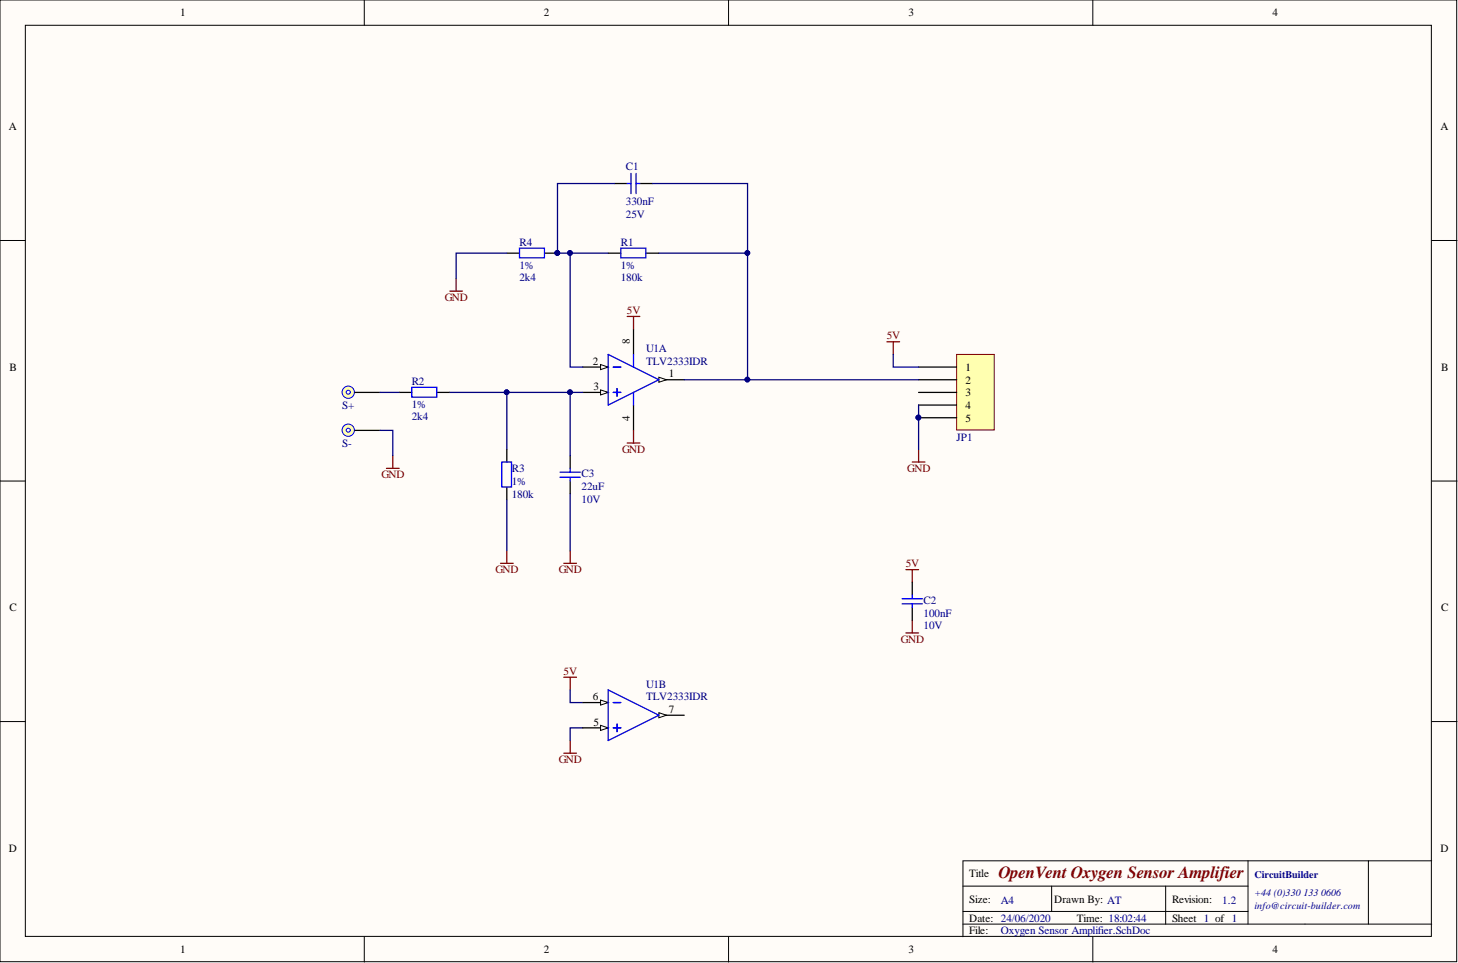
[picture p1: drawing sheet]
<svg xmlns="http://www.w3.org/2000/svg" width="292mm" height="193mm" viewBox="0 0 292 193" stroke-linecap="round" stroke-linejoin="round" font-family="sans-serif">
<g fill="#fffcf8" stroke="#000" stroke-width=".2">
<path d="M0 0h291.8v192.7h-291.8z"/>
<path d="M5.1 5.1h281.7v182.5h-281.7z"/>
</g>
<g fill="none" stroke="#000" stroke-width=".2">
<path d="M73 0v5.1M146 0v5.1M218.9 0v5.1M0 48.2h5.1M286.8 48.2h5.1M0 96.4h5.1M286.8 96.4h5.1M0 144.6h5.1M286.8 144.6h5.1M192.9 177.6h57.1M210.7 177.6v5M233.5 177.6v7.6"/>
<path d="M250 172.5v12.7M274.1 172.5h-81.2v15.2M286.8 172.5h-12.7v12.7M73 187.7v5.1M146 187.7v5.1M192.9 185.2h93.9M192.9 182.6h57.1M218.9 187.7v5.1"/>
</g>
<path d="M116.8 73.6h5" fill="none" stroke="#000" stroke-width=".25"/>
<path d="M120.3 73.1l1.5 .5-1.5 .5z" fill="#fffcf8"/>
<path d="M120.3 73.1l1.5 .5-1.5 .5z" fill="none" stroke="#000" stroke-width=".2"/>
<path d="M116.8 78.6h5" fill="none" stroke="#000" stroke-width=".25"/>
<path d="M120.3 78.1l1.5 .5-1.5 .5z" fill="#fffcf8"/>
<path d="M120.3 78.1l1.5 .5-1.5 .5z" fill="none" stroke="#000" stroke-width=".2"/>
<path d="M132 76.1h5.1" fill="none" stroke="#000" stroke-width=".25"/>
<path d="M132 75.6l1.5 .5-1.5 .5z" fill="#fffcf8"/>
<path d="M132 75.6l1.5 .5-1.5 .5z" fill="none" stroke="#000" stroke-width=".2"/>
<path d="M101.5 50.7h2.6M109.2 50.7h2.5M126.9 65.9v5.1M126.9 81.2v5" fill="none" stroke="#000" stroke-width=".25"/>
<path d="M104.1 49.7h5v2h-5zM121.8 71l10.2 5.1-10.2 5.1zM122.9 73.6h1.5M122.9 78.6h1.5M123.6 77.9v1.5M126.9 71v2.6M126.9 78.6v2.6" fill="none" stroke="#00f" stroke-width=".25"/>
<path d="M113 150.9h2.5M114.2 148.4v2.5" fill="none" stroke="#800000" stroke-width=".25"/>
<circle cx="111.7" cy="50.7" r=".47" fill="#000080" stroke="#000080" stroke-width=".2"/>
<path d="M191.6 71h7.6v15.2h-7.6z" fill="#ffffb0" stroke="#800000" stroke-width=".2"/>
<path d="M184 73.6h7.6M184 76.1h7.6M184 78.6h7.6M184 81.2h7.6M184 83.7h7.6" fill="none" stroke="#000" stroke-width=".25"/>
<circle cx="184" cy="83.7" r=".47" fill="#000080" stroke="#000080" stroke-width=".2"/>
<g fill="none" stroke="#800000" stroke-width=".25">
<path d="M90.1 58.3h2.6M91.4 55.8v2.5M125.7 63.4h2.5M126.9 63.4v2.5M177.7 68.5h2.5M179 68.5v2.5M125.7 88.8h2.5M126.9 86.2v2.6M182.8 92.6h2.5M184 90v2.6M181.5 114.1h2.5M182.8 114.1v2.6"/>
<path d="M113 135.7h2.5M114.2 135.7v2.5M181.5 126.8h2.5M182.8 124.3v2.5"/>
</g>
<circle cx="69.8" cy="78.6" r="1.23" fill="#ffffb0" stroke="#00f" stroke-width=".2"/>
<path d="M71.1 78.6h5.1" fill="none" stroke="#000" stroke-width=".25"/>
<circle cx="69.8" cy="78.6" r=".41" fill="#fff" stroke="#00f" stroke-width=".2"/>
<circle cx="69.8" cy="86.2" r="1.23" fill="#ffffb0" stroke="#00f" stroke-width=".2"/>
<path d="M71.1 86.2h5.1" fill="none" stroke="#000" stroke-width=".25"/>
<circle cx="69.8" cy="86.2" r=".41" fill="#fff" stroke="#00f" stroke-width=".2"/>
<path d="M77.4 93.9h2.6M78.7 91.3v2.6M100.3 112.9h2.5M101.5 110.3v2.6M113 112.9h2.5M114.2 110.3v2.6" fill="none" stroke="#800000" stroke-width=".25"/>
<g fill="none" stroke="#000" stroke-width=".25">
<path d="M123.1 36.8h2.6M128.2 36.8h2.5M121.8 50.7h2.6M129.5 50.7h2.5M80 78.6h2.5M87.6 78.6h2.5M101.5 90v2.6M101.5 97.7v2.5M114.2 91.3v2.6M114.2 96.4v2.5M182.8 116.7v2.5M182.8 121.8v2.5"/>
<path d="M116.8 140.8h5"/>
</g>
<g fill="none" stroke="#00f" stroke-width=".25">
<path d="M125.7 36.8h.7M126.4 34.7v4.1M127.4 34.7v4.1M127.4 36.8h.8M124.4 49.7h5v2h-5zM82.5 77.6h5v2h-5zM100.5 92.6h2v5h-2zM112.2 95.6h4.1M112.2 94.6h4.1M114.2 93.9v.7M114.2 95.6v.8M180.7 120h4.1"/>
<path d="M182.8 119.2v.8M180.7 121h4.1M182.8 121v.8"/>
</g>
<g fill="none" stroke="#000080" stroke-width=".25">
<path d="M123.1 36.8h-11.4v13.9h10.1M130.7 36.8h19.1v13.9M101.5 50.7h-10.1v5.1M114.2 50.7v22.9h2.6M132 50.7h17.8v25.4M76.2 78.6h3.8M90.1 78.6h26.7M101.5 78.6v11.4M114.2 78.6v12.7M137.1 76.1h46.9M179 71v2.6h5M76.2 86.2h2.5v5.1"/>
<path d="M114.2 98.9v11.4M184 81.2v8.8M101.5 100.2v10.1M114.2 138.2v2.6h2.6M116.8 145.9h-2.6v2.5"/>
</g>
<g fill="#000080" stroke="#000080" stroke-width=".2">
<circle cx="184" cy="83.7" r=".47"/>
<circle cx="149.7" cy="76.1" r=".47"/>
<circle cx="149.7" cy="50.7" r=".47"/>
<circle cx="114.2" cy="50.7" r=".47"/>
<circle cx="114.2" cy="78.6" r=".47"/>
<circle cx="101.5" cy="78.6" r=".47"/>
<circle cx="111.7" cy="50.7" r=".47"/>
</g>
<path d="M120.3 140.3l1.5 .5-1.5 .5z" fill="#fffcf8"/>
<path d="M120.3 140.3l1.5 .5-1.5 .5z" fill="none" stroke="#000" stroke-width=".2"/>
<path d="M116.8 145.9h5" fill="none" stroke="#000" stroke-width=".25"/>
<path d="M120.3 145.3l1.5 .6-1.5 .5z" fill="#fffcf8"/>
<path d="M120.3 145.3l1.5 .6-1.5 .5z" fill="none" stroke="#000" stroke-width=".2"/>
<path d="M132 143.3h5.1" fill="none" stroke="#000" stroke-width=".25"/>
<path d="M132 142.8l1.5 .5-1.5 .5z" fill="#fffcf8"/>
<path d="M132 142.8l1.5 .5-1.5 .5z" fill="none" stroke="#000" stroke-width=".2"/>
<path d="M121.8 138.2l10.2 5.1-10.2 5.1zM122.9 140.8h1.5M122.9 145.9h1.5M123.6 145.1v1.5" fill="none" stroke="#00f" stroke-width=".25"/>
<text font-size="3.4" fill="#800000" x="200" y="175.9">OpenVent Oxygen Sensor Amplifier</text>
<g font-size="2.2">
<text x="36.1" y="3.3">1</text>
<text x="108.9" y="3.3">2</text>
<text x="182" y="3.3">3</text>
<text x="254.9" y="3.3">4</text>
<text x="1.8" y="26.1">A</text>
<text x="288.6" y="26.1">A</text>
<text x="126.2" y="69" transform="rotate(-90 126.2 69)">8</text>
<text x="1.9" y="74.3">B</text>
<text x="118.8" y="73.1">2</text>
<text x="134" y="75.6">1</text>
<text x="193.4" y="74.4">1</text>
<text x="193.4" y="76.9">2</text>
<text x="288.7" y="74.3">B</text>
<text x="118.9" y="78.2">3</text>
<text x="193.4" y="79.4">3</text>
<text x="193.4" y="82">4</text>
<text x="126.2" y="84.3" transform="rotate(-90 126.2 84.3)">4</text>
<text x="193.4" y="84.5">5</text>
<text x="1.9" y="122.5">C</text>
<text x="288.7" y="122.5">C</text>
<text x="118.8" y="140.3">6</text>
<text x="134" y="142.8">7</text>
<text x="118.9" y="145.4">5</text>
<text x="1.8" y="170.7">D</text>
<text x="288.6" y="170.7">D</text>
<text x="194.2" y="175.8">Title</text>
<text x="194.2" y="180.9">Size:</text>
<text x="194.2" y="184.7">Date: 24/06/2020</text>
<text x="211.2" y="181">Drawn By: AT</text>
<text x="215.8" y="184.7">Time: 18:02:44</text>
<text x="234.8" y="180.9">Revision:</text>
<text x="234.8" y="184.7">Sheet 1 of 1</text>
<text x="36.1" y="191">1</text>
<text x="108.9" y="191">2</text>
<text x="182" y="191">3</text>
<text x="194.2" y="187.2">File:</text>
<text x="254.9" y="191">4</text>
</g>
<g font-size="2.2" fill="#000080">
<text x="125.4" y="34">C1</text>
<text x="125.4" y="41.1">330nF</text>
<text x="125.4" y="43.7">25V</text>
<text x="104.1" y="53.8">1%</text>
<text x="104.1" y="49.2">R4</text>
<text x="124.4" y="53.8">1%</text>
<text x="124.4" y="49.2">R1</text>
<text x="104.1" y="56.3">2k4</text>
<text x="124.4" y="56.3">180k</text>
<text x="129.5" y="70.6">U1A</text>
<text x="82.5" y="77.1">R2</text>
<text x="129.5" y="73.1">TLV2333IDR</text>
<text x="68.5" y="82">S+</text>
<text x="82.5" y="81.7">1%</text>
<text x="68.5" y="89.6">S-</text>
<text x="82.5" y="84.2">2k4</text>
<text x="191.6" y="88.3">JP1</text>
<text x="102.6" y="94.6">R3</text>
<text x="116.5" y="95.7">C3</text>
<text x="102.6" y="97.2">1%</text>
<text x="102.6" y="99.7">180k</text>
<text x="116.5" y="98.2">22uF</text>
<text x="116.5" y="100.7">10V</text>
<text x="185" y="123.6">100nF</text>
<text x="185" y="121">C2</text>
<text x="185" y="126.1">10V</text>
<text x="129.5" y="137.8">U1B</text>
<text x="129.5" y="140.3">TLV2333IDR</text>
<text x="200.5" y="181.2">A4</text>
<text x="244.9" y="181.1">1.2</text>
<text x="200.5" y="187.2">Oxygen Sensor Amplifier.SchDoc</text>
</g>
<g font-size="2.2" fill="#800000">
<text x="89.1" y="60.3">GND</text>
<text x="125.6" y="62.9">5V</text>
<text x="177.6" y="68">5V</text>
<text x="76.4" y="95.8">GND</text>
<text x="124.6" y="90.8">GND</text>
<text x="181.7" y="94.6">GND</text>
<text x="181.4" y="113.7">5V</text>
<text x="99.3" y="114.9">GND</text>
<text x="111.9" y="114.9">GND</text>
<text x="180.5" y="128.8">GND</text>
<text x="112.9" y="135.2">5V</text>
<text x="111.9" y="152.9">GND</text>
</g>
<g font-size="2" fill="#000080">
<text x="251.3" y="175.9">CircuitBuilder</text>
<text x="251.3" y="179.6">+44 (0)330 133 0606</text>
<text x="251.3" y="182.1">info@circuit-builder.com</text>
</g>
</svg>
